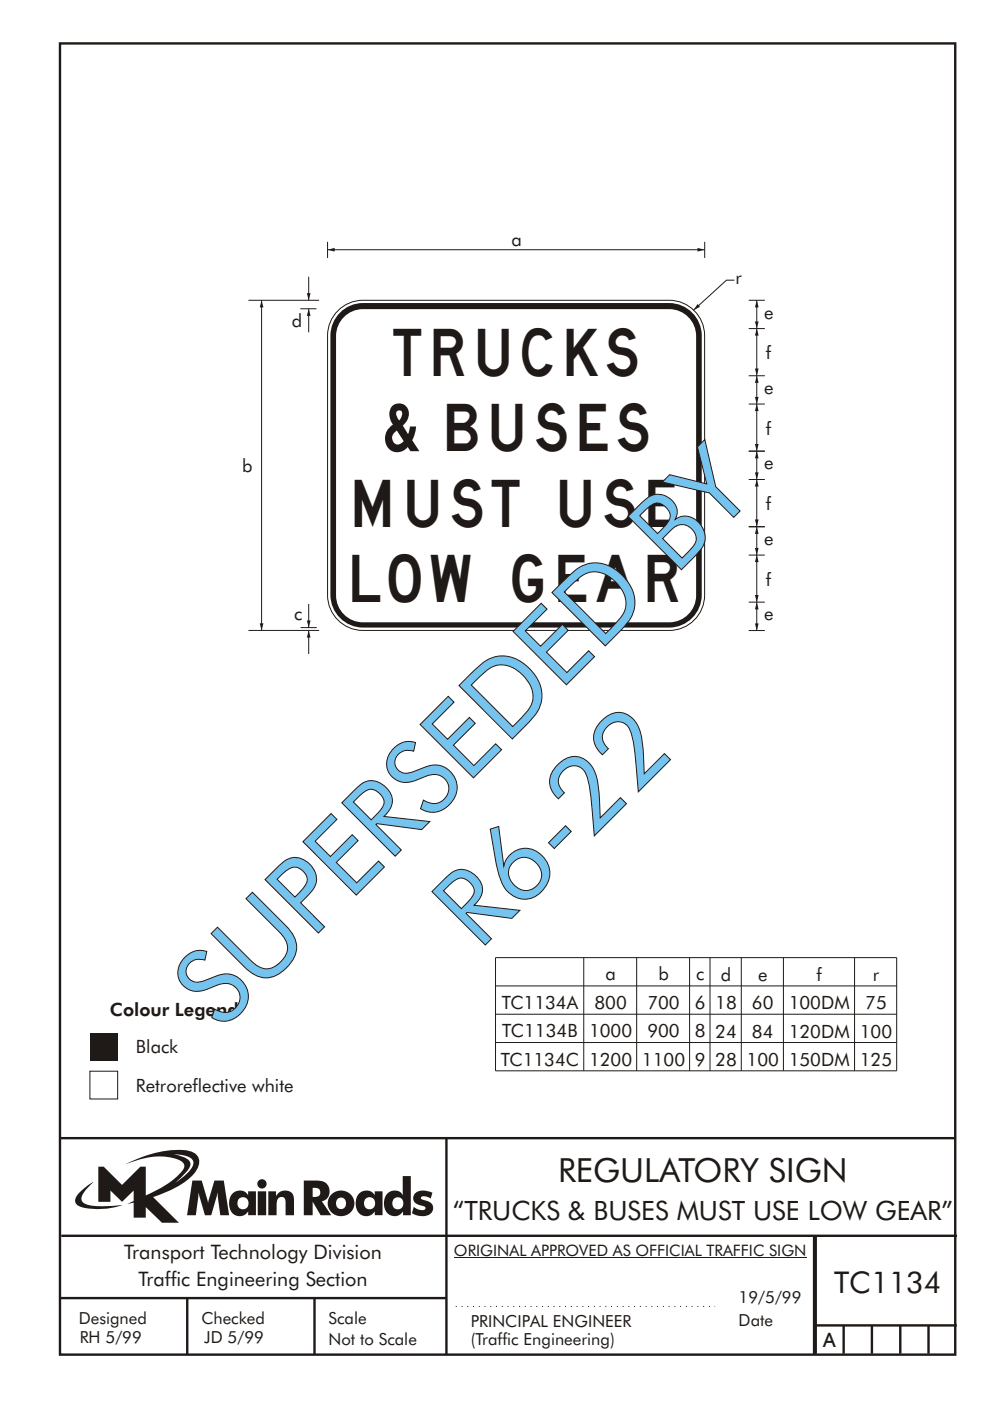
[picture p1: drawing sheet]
<svg xmlns="http://www.w3.org/2000/svg" width="210mm" height="297mm" viewBox="0 0 210 297" stroke-linecap="round" stroke-linejoin="round" font-family="sans-serif">
<g fill="none" stroke="#1f1a17" stroke-width=".51">
<path d="M12.7 9.2h190v278h-190zM12.7 241.3h190M94.7 241.4v45.8M12.7 275.2h82M13 262h190M39.7 275.2v12M66.7 275.2v12M172.7 262.2v25M173 262.2v24.8M173 281h30M179 281v6M185 281v6"/>
<path d="M191 281v6M197 281v6"/>
</g>
<path d="M96.3 266.7h74.7" fill="none" stroke="#1f1a17" stroke-width=".21"/>
<path d="M36.8 244.7a5.8 5.8 0 0 1 3.9 1.1 1.58 1.58 0 0 1-.2 2.1l-1.1 1.2-2.2 1.7 .9-.8a6.5 6.5 0 0 0 2.3-3.2 2.43 2.43 0 0 0-2.2-1.8zM20.9 247.4v7.4h2.5v-2.4l2.5 2.4 2.5-2.4v2.2l-1.4 .7 1.4-.3v3.2h2.5v-2.3l3.5 3.3h3.6l-5.5-5.4a20.1 20.1 0 0 0 8.6-4.9 3.1 3.1 0 0 0 .8-3.8 3.8 3.8 0 0 0-3.1-1.3 25.1 25.1 0 0 0-12.4 3.1 16.1 16.1 0 0 1 11.2-1.1 1.56 1.56 0 0 1 1.4 1.9 17.9 17.9 0 0 1-8.1 5.8v-6.1h-1.1l-3.9 3.8-3.9-3.8zM16.9 252.8a1.82 1.82 0 0 0-.6 2.6 9.9 9.9 0 0 0 5.8 .9l1.9-.3 2.1-.5a22.2 22.2 0 0 1-7.7-.1 1.33 1.33 0 0 1-.8-2.2l.9-1.3 1.4-1.3-1.4 .9zM66.3 251.8a1.13 1.13 0 0 1 1.3 .2 1.13 1.13 0 0 1 .3 1.2 1.26 1.26 0 0 1-1.6 .6zM64.5 250.3v7.4h1.8v-2.9l1.7 2.9h2.3l-2-3a2.25 2.25 0 0 0 1.6-2.7 2.25 2.25 0 0 0-2.6-1.7zM69.6 255.2a2.8 2.8 0 0 0 5.6 0 2.8 2.8 0 0 0-5.6 0zM71.7 254.1a1.15 1.15 0 0 1 1.7 1 1.15 1.15 0 0 1-1.7 1 1.46 1.46 0 0 1 0-2zM76.3 253a3.2 3.2 0 0 0 .4 4.6 2.13 2.13 0 0 0 2.8-.8v.8h1.7v-5h-1.7v.8a2.07 2.07 0 0 0-3.2-.4zM77.7 254.1a1.23 1.23 0 0 1 1.7 .3 1.23 1.23 0 0 1-.3 1.6 1.23 1.23 0 0 1-1.7-.1 1.55 1.55 0 0 1 .3-1.8zM85.4 249.4l.1 4a2.16 2.16 0 0 0-2.4-.9 2.16 2.16 0 0 0-1.6 2 2.52 2.52 0 0 0 2.7 3.3 2.11 2.11 0 0 0 1.3-1v.9h1.7v-8.3zM83.7 254.1a1.24 1.24 0 0 1 1.9 1 1.24 1.24 0 0 1-1.9 1.1 1.47 1.47 0 0 1 0-2.1zM88.2 252.9a1.52 1.52 0 0 0-.4 1.7 1.52 1.52 0 0 0 1.4 1 .82 .82 0 0 1 1 .7 2.07 2.07 0 0 1-2.4-.4l-.4 1.3a3.8 3.8 0 0 0 3.9 .2 1.56 1.56 0 0 0 .5-1.7 1.56 1.56 0 0 0-1.3-1.1 1.25 1.25 0 0 1-1.2-.6 1.21 1.21 0 0 1 1.7-.1l.4 .2 .3-1.2a3.7 3.7 0 0 0-3.5 0zM40.8 250.3l-1.1 7.4h1.8l.6-4.9 1.4 4.9h1.3l1.4-4.9 .5 4.9h1.9l-1.1-7.4h-2l-1.4 4.8-1.3-4.8zM49.4 253a3.2 3.2 0 0 0 .4 4.6 2.13 2.13 0 0 0 2.9-.8v.8h1.6v-5h-1.7v.8a2.07 2.07 0 0 0-3.2-.4zM50.8 254.1a1.23 1.23 0 0 1 1.7 .3 1.23 1.23 0 0 1-.2 1.6 1.23 1.23 0 0 1-1.7-.1 1.55 1.55 0 0 1 .2-1.8zM54.7 252.6v5.1h1.8v-5.1zM54.6 251a1 1 0 0 0 2 0 1 1 0 0 0-2 0zM56.9 252.6v5.1h1.8a5.4 5.4 0 0 1 .3-3.6 .91 .91 0 0 1 1.2-.2 .91 .91 0 0 1 .4 1v2.8h1.8v-2.9a2 2 0 0 0-1.4-2.4 2 2 0 0 0-2.4 1.2v-1z" fill-rule="evenodd" fill="#1f1a17"/>
<path d="M96.7 277h55" fill="none" stroke="#1f1a17" stroke-width=".21" stroke-dasharray=".2 1" stroke-linecap="butt"/>
<path d="M19.1 219h5.9v5.9h-5.9z" fill="#1f1a17"/>
<path d="M19.1 227.1h5.9v5.9h-5.9z" fill-rule="evenodd" fill="#fff" stroke="#1f1a17" stroke-width=".21"/>
<path d="M160.6 63.7v6M105.1 203h85.1v24h-85.1zM105.1 209h85.1M105.1 215h85.1M123.9 203v24M135.1 203v24M146.3 203v24M150.6 203v24M157.3 203v24M166.2 203v24M181.3 203v24M105.1 221h85.1" fill="none" stroke="#1f1a17" stroke-width=".21"/>
<g fill="#1f1a17">
<path d="M160.6 63.7l.4 1.5h-.8l.4-1.5 .4 1.5z" fill-rule="evenodd"/>
<path d="M160.2 68.2h.8l-.4 1.5 .4-1.5-.4 1.5z" fill-rule="evenodd"/>
</g>
<path d="M160.6 79.7v6" fill="none" stroke="#1f1a17" stroke-width=".21"/>
<g fill="#1f1a17">
<path d="M160.6 79.7l.4 1.5h-.8l.4-1.5 .4 1.5z" fill-rule="evenodd"/>
<path d="M160.2 84.2h.8l-.4 1.5 .4-1.5-.4 1.5z" fill-rule="evenodd"/>
</g>
<path d="M160.6 95.7v6" fill="none" stroke="#1f1a17" stroke-width=".21"/>
<g fill="#1f1a17">
<path d="M160.6 95.7l.4 1.5h-.8l.4-1.5 .4 1.5z" fill-rule="evenodd"/>
<path d="M160.2 100.2h.8l-.4 1.5 .4-1.5-.4 1.5z" fill-rule="evenodd"/>
</g>
<path d="M160.6 111.7v6" fill="none" stroke="#1f1a17" stroke-width=".21"/>
<g fill="#1f1a17">
<path d="M160.6 111.7l.4 1.5h-.8l.4-1.5 .4 1.5z" fill-rule="evenodd"/>
<path d="M160.2 116.2h.8l-.4 1.5 .4-1.5-.4 1.5z" fill-rule="evenodd"/>
</g>
<path d="M160.6 127.7v6" fill="none" stroke="#1f1a17" stroke-width=".21"/>
<g fill="#1f1a17">
<path d="M160.6 127.7l.4 1.5h-.8l.4-1.5 .4 1.5z" fill-rule="evenodd"/>
<path d="M160.2 132.2h.8l-.4 1.5 .4-1.5-.4 1.5z" fill-rule="evenodd"/>
</g>
<path d="M160.6 69.6v10" fill="none" stroke="#1f1a17" stroke-width=".21"/>
<g fill="#1f1a17">
<path d="M160.6 69.6l.4 1.6h-.8l.4-1.6 .4 1.6z" fill-rule="evenodd"/>
<path d="M160.2 78.1h.8l-.4 1.5 .4-1.5-.4 1.5z" fill-rule="evenodd"/>
</g>
<path d="M160.6 85.6v10" fill="none" stroke="#1f1a17" stroke-width=".21"/>
<g fill="#1f1a17">
<path d="M160.6 85.6l.4 1.6h-.8l.4-1.6 .4 1.6z" fill-rule="evenodd"/>
<path d="M160.2 94.1h.8l-.4 1.5 .4-1.5-.4 1.5z" fill-rule="evenodd"/>
</g>
<path d="M160.6 101.6v10" fill="none" stroke="#1f1a17" stroke-width=".21"/>
<g fill="#1f1a17">
<path d="M160.6 101.6l.4 1.6h-.8l.4-1.6 .4 1.6z" fill-rule="evenodd"/>
<path d="M160.2 110.1h.8l-.4 1.5 .4-1.5-.4 1.5z" fill-rule="evenodd"/>
</g>
<path d="M160.6 117.7v10" fill="none" stroke="#1f1a17" stroke-width=".21"/>
<g fill="#1f1a17">
<path d="M160.6 117.7l.4 1.5h-.8l.4-1.5 .4 1.5z" fill-rule="evenodd"/>
<path d="M160.2 126.2h.8l-.4 1.5 .4-1.5-.4 1.5z" fill-rule="evenodd"/>
</g>
<path d="M69.5 52.9h80" fill="none" stroke="#1f1a17" stroke-width=".21"/>
<g fill="#1f1a17">
<path d="M69.5 52.9l1.5-.3v.7l-1.5-.4 1.5-.3z" fill-rule="evenodd"/>
<path d="M148 52.6l1.5 .3-1.5 .4v-.7l1.5 .3z" fill-rule="evenodd"/>
</g>
<path d="M149.5 51.3v3.4M155.8 59.4h-1.7l-7 6.4M158.9 63.7h3.4M158.9 79.7h3.4M158.9 69.7h3.4M158.9 95.7h3.4M158.9 85.7h3.4M158.9 95.6h3.4M158.9 111.7h3.4M158.9 101.7h3.4M158.9 117.7h3.4M158.9 127.7h3.4" fill="none" stroke="#1f1a17" stroke-width=".21"/>
<g fill="#1f1a17">
<path d="M148 64.5l.5 .5-1.4 .8z" fill-rule="evenodd"/>
<path d="M71.8 66.6a6.9 6.9 0 0 1 5.2-2.4h65a6.9 6.9 0 0 1 6.9 7v54.9a6.9 6.9 0 0 1-6.9 7h-65a6.9 6.9 0 0 1-6.9-7v-54.9a6.9 6.9 0 0 1 1.7-4.6z" fill-rule="evenodd"/>
</g>
<path d="M72.1 65.5a7.5 7.5 0 0 1 4.9-1.8h65a7.5 7.5 0 0 1 7.5 7.5v55a7.5 7.5 0 0 1-7.5 7.5h-65a7.5 7.5 0 0 1-7.5-7.5v-55a7.5 7.5 0 0 1 2.6-5.7z" fill="none" stroke="#1f1a17" stroke-width=".21"/>
<path d="M73 67.2a5.7 5.7 0 0 1 4-1.7h65a5.7 5.7 0 0 1 5.7 5.7v55a5.7 5.7 0 0 1-5.7 5.7h-65a5.7 5.7 0 0 1-5.7-5.7v-55a5.7 5.7 0 0 1 1.7-4z" fill-rule="evenodd" fill="#fff"/>
<path d="M52.7 63.7h15M55.5 63.7v70M52.7 133.7h15M158.9 133.7h3.4" fill="none" stroke="#1f1a17" stroke-width=".21"/>
<g fill="#1f1a17">
<path d="M55.5 63.7l.4 1.5h-.8l.4-1.5 .4 1.5z" fill-rule="evenodd"/>
<path d="M55.1 132.2h.8l-.4 1.5 .4-1.5-.4 1.5z" fill-rule="evenodd"/>
</g>
<path d="M69.5 51.3v3.4M63.7 65.5h3.4M63.8 133.1h3.4M65.5 128.1v5" fill="none" stroke="#1f1a17" stroke-width=".21"/>
<path d="M65.1 131.6h.8l-.4 1.5 .4-1.5-.4 1.5z" fill-rule="evenodd" fill="#1f1a17"/>
<path d="M65.5 58.7v5" fill="none" stroke="#1f1a17" stroke-width=".21"/>
<path d="M65.1 62.2h.8l-.4 1.5 .4-1.5-.4 1.5z" fill-rule="evenodd" fill="#1f1a17"/>
<path d="M65.5 133.7v5" fill="none" stroke="#1f1a17" stroke-width=".21"/>
<path d="M65.5 133.7l.4 1.5h-.8z" fill-rule="evenodd" fill="#1f1a17"/>
<path d="M65.5 65.5v5" fill="none" stroke="#1f1a17" stroke-width=".21"/>
<path d="M65.5 65.5l.4 1.5h-.8z" fill-rule="evenodd" fill="#1f1a17"/>
<g font-size="22.4" fill="#1f1a17">
<text x="101.6" y="201.7" transform="rotate(-45 101.6 201.7)">R6-22</text>
<text x="46.7" y="218.7" transform="rotate(-45 46.7 218.7)">SUPERSEDED BY</text>
</g>
<text font-size="13.5" fill="#1f1a17" x="81.2" y="95.7">&amp;</text>
<g font-size="10" fill="#1f1a17">
<text x="83.5" y="79.7">TRUCKS</text>
<text x="94.8" y="95.7">BUSES</text>
<text x="75.3" y="111.7">MUST USE</text>
<text x="74.8" y="127.7">LOW GEAR</text>
</g>
<text font-size="7.1" fill="#1f1a17" x="118.4" y="250.6">REGULATORY SIGN</text>
<text font-size="6.3" fill="#1f1a17" x="177" y="274.1">TC1134</text>
<text font-size="5.6" fill="#1f1a17" x="96.1" y="258.8">“TRUCKS &amp; BUSES MUST USE LOW GEAR”</text>
<g font-size="4.2" fill="#1f1a17">
<text x="26.3" y="267">Transport Technology Division</text>
<text x="29.4" y="272.6">Traffic Engineering Section</text>
<text x="174.7" y="285.6">A</text>
</g>
<g font-size="3.9" fill="#1f1a17">
<text x="108.5" y="52.1">a</text>
<text x="156.1" y="60.3">r</text>
<text x="61.9" y="69.4">d</text>
<text x="162.2" y="67.5">e</text>
<text x="162.5" y="76.1">f</text>
<text x="162.2" y="83.5">e</text>
<text x="162.5" y="92.1">f</text>
<text x="51.4" y="100.1">b</text>
<text x="162.2" y="99.5">e</text>
<text x="162.5" y="108.1">f</text>
<text x="162.2" y="115.5">e</text>
<text x="162.5" y="124.2">f</text>
<text x="62.4" y="131.4">c</text>
<text x="162.2" y="131.6">e</text>
<text x="128.5" y="207.8">a</text>
<text x="139.7" y="207.8">b</text>
<text x="147.7" y="207.8">c</text>
<text x="152.9" y="207.9">d</text>
<text x="160.8" y="207.9">e</text>
<text x="173.2" y="207.9">f</text>
<text x="185.2" y="207.9">r</text>
<text x="23.3" y="215.4">Colour Legend</text>
<text x="106.5" y="213.9">TC1134A</text>
<text x="126.1" y="213.9">800</text>
<text x="137.4" y="213.9">700</text>
<text x="147.4" y="213.9">6</text>
<text x="151.8" y="214">18</text>
<text x="159.5" y="214">60</text>
<text x="167.3" y="214">100DM</text>
<text x="183.6" y="214">75</text>
<text x="106.6" y="219.9">TC1134B</text>
<text x="125" y="219.9">1000</text>
<text x="137.4" y="219.9">900</text>
<text x="147.4" y="219.9">8</text>
<text x="151.8" y="220">24</text>
<text x="159.5" y="220">84</text>
<text x="167.3" y="220">120DM</text>
<text x="182.4" y="220">100</text>
<text x="28.9" y="223.3">Black</text>
<text x="106.3" y="226">TC1134C</text>
<text x="125" y="226">1200</text>
<text x="136.2" y="226">1100</text>
<text x="147.4" y="226">9</text>
<text x="151.8" y="226.1">28</text>
<text x="158.4" y="226.1">100</text>
<text x="167.3" y="226.1">150DM</text>
<text x="182.4" y="226.1">125</text>
<text x="28.9" y="231.5">Retroreflective white</text>
</g>
<g font-size="3.5" fill="#1f1a17">
<text x="16.7" y="280.7">Designed</text>
<text x="42.7" y="280.7">Checked</text>
<text x="69.7" y="280.7">Scale</text>
<text x="99.9" y="281.4">PRINCIPAL ENGINEER</text>
<text x="156.7" y="281.2">Date</text>
<text x="156.7" y="276.2">19/5/99</text>
<text x="16.9" y="284.8">RH 5/99</text>
<text x="43.3" y="284.8">JD 5/99</text>
<text x="69.7" y="285.2">Not to Scale</text>
<text x="99.9" y="285.1">(Traffic Engineering)</text>
</g>
<text font-size="3.4" fill="#1f1a17" x="96.3" y="266.3">ORIGINAL APPROVED AS OFFICIAL TRAFFIC SIGN</text>
</svg>
